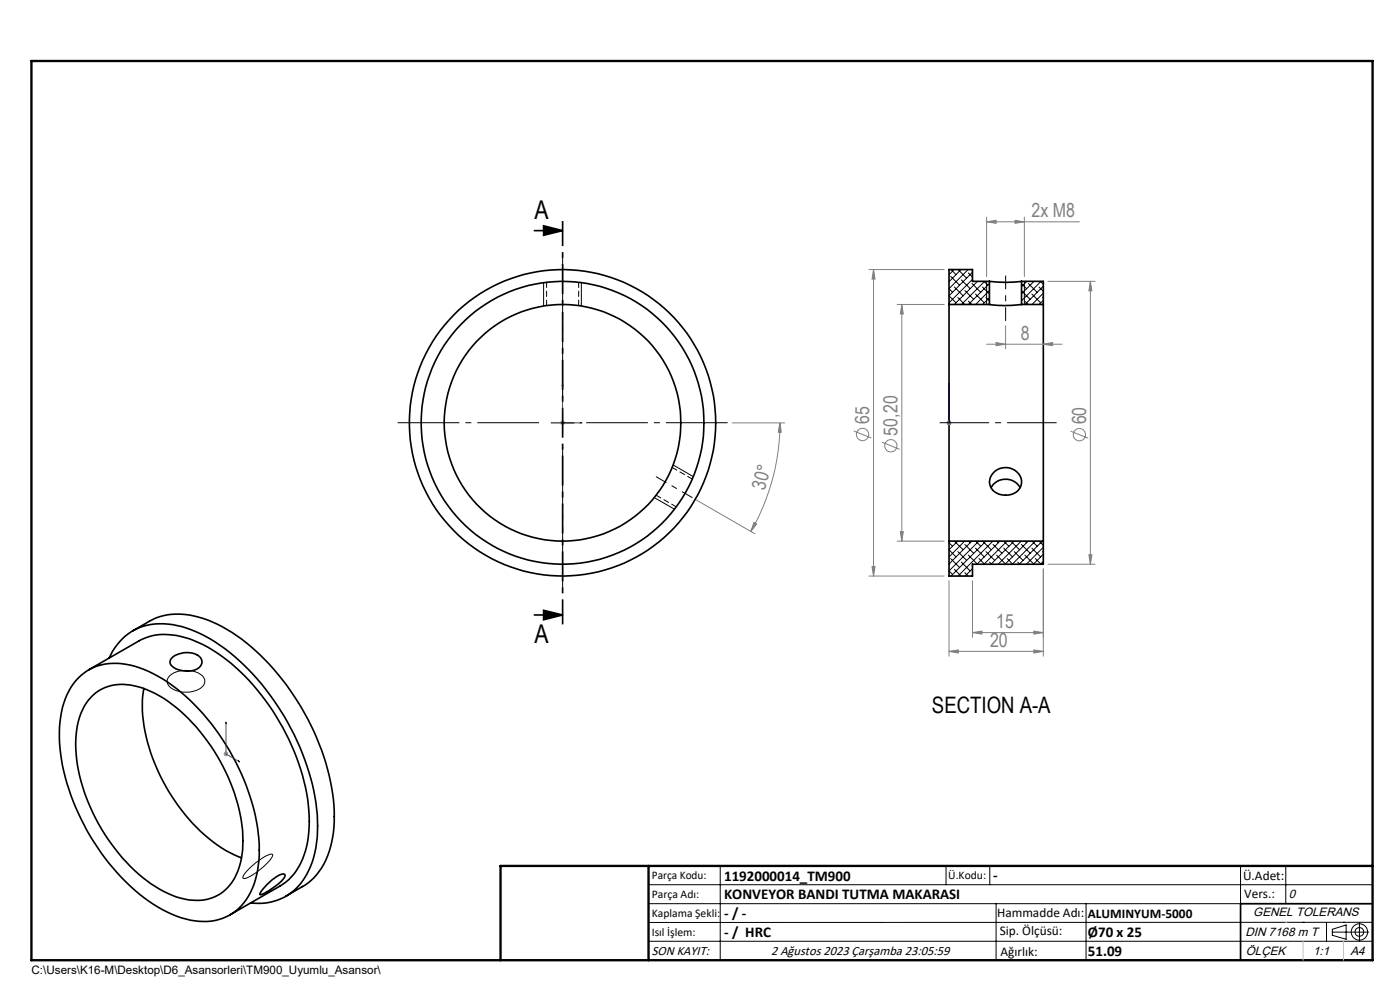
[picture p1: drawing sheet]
<svg xmlns="http://www.w3.org/2000/svg" width="297mm" height="210mm" viewBox="0 0 297 210" stroke-linecap="round" stroke-linejoin="round" font-family="sans-serif">
<path d="M116 59.9v4.9M122.8 64.8v-4.9M139.2 105l4.3 2.5M146.9 101.6l-4.3-2.4" fill="none" stroke="#000" stroke-width=".21" stroke-dasharray="1.3 .6" stroke-dashoffset=".1" stroke-linecap="butt"/>
<g fill="none" stroke="#000" stroke-width=".35">
<path d="M113.3 48.9h6M115.3 47.9l4 1-4 1zM209.9 59.7a27.4 27.4 0 0 0 6.8 0M209.9 59.7v4.9M209.9 59.7h-3.6v-2.5h-5v7.4M216.7 59.7v4.9M216.7 59.7h4.6v4.9M201.3 64.6v50.2M201.3 64.6h8.6M209.9 64.6a23.5 23.5 0 0 0 6.8 0M216.7 64.6h4.6M221.3 64.6v50.2"/>
<path d="M201.3 114.8h20M201.3 114.8v7.4h5v-2.5h15v-4.9M210.3 103.4a3.5 3.5 0 0 1 6.1 0M210.7 100.4a3.4 3.4 0 0 1 3.7-1.1 3.4 3.4 0 0 1 2.3 3.1 3.5 3.5 0 0 1-5.7 1.9 2.62 2.62 0 0 1-.3-3.9zM23.1 139.6a11.8 11.8 0 0 1 13.5-7.1 30.4 30.4 0 0 1 16.1 9.5 52.5 52.5 0 0 1 14.6 30.8 22.1 22.1 0 0 1-2.6 13.4 11.5 11.5 0 0 1-11.5 5.3M28.2 133.8l3.5-2a14.4 14.4 0 0 1 12.4-.3 40.6 40.6 0 0 1 17.5 14.9 49.6 49.6 0 0 1 9.3 25.6 19.9 19.9 0 0 1-3.7 13.6l-1.2 1.2-1.4 1-4 2.3M36.4 139.6a4.7 4.7 0 0 1 6.1-.1 1.62 1.62 0 0 1-.9 2.5 5.2 5.2 0 0 1-5.3-.9 1.07 1.07 0 0 1 .1-1.5zM113.3 130.4h6M115.3 129.5l4 .9-4 1.1zM16.7 143.8a11.4 11.4 0 0 1 11-2.7 31.3 31.3 0 0 1 15.4 10.3 47.8 47.8 0 0 1 11.9 27.8 18.9 18.9 0 0 1-3.2 12.2 11.2 11.2 0 0 1-12.4 3.5 32 32 0 0 1-15.3-10.7 47.8 47.8 0 0 1-11.5-26.6 19.7 19.7 0 0 1 3-12.5zM18.8 142.1l10.6-6.1a12.1 12.1 0 0 1 9.9-.8 33.6 33.6 0 0 1 16.1 12.2 46.6 46.6 0 0 1 10.2 25.7 18.8 18.8 0 0 1-3.2 12.2l-1.1 1.3-1.9 1.4-10.6 6.1M19.2 148a9.5 9.5 0 0 1 10.2-2.3 26.9 26.9 0 0 1 13 9.4 38.9 38.9 0 0 1 9.1 23.2 13.9 13.9 0 0 1-3.7 10.4 9.6 9.6 0 0 1-9.6 1.8 28.5 28.5 0 0 1-13.8-10.5 38.3 38.3 0 0 1-8.3-22.1 14.3 14.3 0 0 1 3.1-9.9z"/>
<path d="M30.5 146a30.2 30.2 0 0 0 2.9 17.2 37.2 37.2 0 0 0 15.4 17.7l2.4 1.1M56.9 187.4a5.7 5.7 0 0 1 3.4-2l.2 .2a3.9 3.9 0 0 1-2 2.4 8.8 8.8 0 0 1-3.3 1.8l-.1-.1a6.2 6.2 0 0 1 1.8-2.3zM291.2 191.7h-28v12"/>
<circle cx="119.3" cy="89.7" r="25.1"/>
<circle cx="119.3" cy="89.7" r="30"/>
<circle cx="119.3" cy="89.7" r="32.5"/>
</g>
<g fill="none" stroke="#000" stroke-width=".21">
<path d="M115.3 60v4.9M123.3 60v4.9M201.7 58.6l1.9 1.9M201.8 57.2l1 1.1M202.4 57.2l-1.1 1.1M203.2 57.2l1.9 1.8M203.9 57.2l-2.6 2.6M203.9 59.4l1.9 1.8M205.4 57.2l-4.1 4 .8 .8M205.4 57.9l.9 .9M206.2 57.2l.1 .1M206.3 57.7l-5 5.1 1.5 1.4"/>
<path d="M206.3 59.3l-5 4.9M207.3 59.7v.1M207.4 59.7l-4.9 4.9M208.7 59.7l.9 .8M208.9 59.7l-4.9 4.9M209.3 59.7v4.9M217.3 59.7v4.9M217.8 59.7l-1.1 1.1M219.2 59.7l.1 .1M219.4 59.7l-2.7 2.6M220.7 59.7l.6 .6M220.8 59.7l-4.1 4.1"/>
<path d="M202.5 60.9l1.8 1.9M203.2 63.1l1.4 1.5M204.7 61.6l1.9 1.9M205.4 63.9l.8 .7M206.2 60.1l1.9 1.9M206.9 62.4l1.9 1.8M208.4 60.9l1.5 1.5M209.2 63.1l.7 .7M209.9 60.1l-4.4 4.5M209.9 61.6l-2.9 3M209.9 63.1l-1.4 1.5M216.7 61.7l1.8 1.8"/>
<path d="M216.7 60.2l1.1 1M217.4 63.9l.7 .7M218.2 60.1l1.8 1.9M218.9 62.4l1.9 1.8M220.4 60.9l.9 .9M221.2 63.1l.1 .2M221.3 60.7l-3.8 3.9M221.3 62.2l-2.4 2.4M221.3 63.7l-.9 .9M116.8 89.7h5M119.3 87.2v5M142.8 98.6l4.3 2.5"/>
<path d="M138.8 105.5l4.3 2.5M201.3 119.6h.1M201.6 114.8l-.3 .3 .8 .8M201.7 118.5l1.9 1.9M202.5 114.8l1.8 1.8M203.2 114.8l-1.9 1.8 1.5 1.5M203.2 117l1.9 1.9M203.9 119.2l1.9 1.9M204.6 114.8l-3.3 3.3M204.7 115.5l1.9 1.9M205.4 117.7l1.9 1.9M205.5 114.8l.3 .3"/>
<path d="M206.2 114.8l-4.9 4.8M206.9 116.3l1.9 1.8M207 114.8l1.1 1.1M207.6 114.8l-6.3 6.3 .8 .8M207.7 118.5l1.2 1.2M208.5 114.8l1.8 1.8M209.2 114.8l-7.4 7.4M209.2 117l1.8 1.9M209.9 119.2l.5 .5M210.6 114.8l-7.4 7.4M210.7 115.5l1.8 1.9M211.4 117.7l1.9 1.9"/>
<path d="M211.5 114.8l.3 .3M212.1 114.8l-4.8 4.9M212.9 116.3l1.9 1.8M212.9 114.8l1.1 1.1M213.6 114.8l-4.9 4.9M213.7 118.5l1.1 1.2M214.5 114.8l1.8 1.8M215.1 114.8l-4.9 4.9M215.2 117l1.8 1.9M215.9 119.2l.5 .5M216.6 114.8l-4.9 4.9M216.7 115.5l1.8 1.9"/>
<path d="M217.4 117.7l1.9 1.9M217.5 114.8l.3 .3M218.1 114.8l-4.9 4.9M218.9 116.3l1.9 1.8M218.9 114.8l1.1 1.1M219.6 114.8l-4.9 4.9M219.6 118.5l1.2 1.2M220.4 114.8l.9 .9M221.1 114.8l-4.9 4.9M221.2 117l.1 .2M221.3 116.1l-3.6 3.6M221.3 117.6l-2.1 2.1"/>
<path d="M221.3 119.1l-.6 .6M202.5 120.7l1.4 1.5M204.7 121.5l.7 .7M206.2 120l.1 .1M206.3 120.6l-1.5 1.6M206.3 122.1l-.1 .1M36.1 143.3a5.8 5.8 0 0 1 6.9 .1 1.71 1.71 0 0 1-.9 2.9 5.6 5.6 0 0 1-6.4-1 1.52 1.52 0 0 1 .4-2zM52.7 184.4l1.6-1.5a7.3 7.3 0 0 1 3.4-1.7 .72 .72 0 0 1-.3 1.1l-2.2 2.1a6.5 6.5 0 0 1-3.6 1.9l-.1-.2 .2-.4zM137.6 187.7h153.6M137.6 191.7h153.6M137.6 199.7h153.6M152.8 183.7v20"/>
<path d="M200.7 183.7v4M210 183.7v4M211.3 191.7v12M230.4 191.7v12M263.2 183.7v20M272.8 183.7v8M276.4 195.6h.1M281.4 195.6v4.1M282.6 197.7h7.8M282.6 197.1l3-.9v3l-3-.8zM285 195.6h.1M288.4 195.8v3.8"/>
<path d="M291.2 195.6l-153.6 .1"/>
<circle cx="288.4" cy="197.7" r="1.74"/>
<circle cx="288.4" cy="197.7" r=".93"/>
</g>
<g fill="none" stroke="#808080" stroke-width=".21">
<path d="M184.3 57.2h16M185.3 57.2l.3 2h-.6zM185.3 57.2v65M209.3 47.1l2-.4v.7zM209.3 46.1v12.6M209.3 47.1h19.7M215.3 46.7l2 .4-2 .3zM217.3 46.1v12.6M222.3 59.7h10M231.3 59.7l.3 2h-.6zM231.3 59.7v60M190.3 64.6h10"/>
<path d="M191.3 64.6l.3 2h-.6zM191.3 64.6v50.2M209.3 73h16M211.3 72.7l2 .3-2 .3zM213.3 69.1v4.9M221.3 73l2-.3v.6zM118.9 89.7h.9M119 89.3l.7 .8M119.3 89.2v1M119.7 89.3l-.7 .8M155.3 89.7h11.2M165.5 89.7l.2 2h-.6z"/>
<path d="M165.5 89.7a46 46 0 0 1-6.2 23M181.1 91.4l3.8 1.5M187.1 93.8l3.8 1.5M200.8 89.7h1M201 89.3l.7 .8M201.3 89.2v1M201.7 89.3l-.7 .8M227.1 91.5l3.8 1.4M147.7 106.1l12.5 7.1M159.9 110.8l.6 .4-1.2 1.5zM190.3 114.8h10M191 112.8h.6l-.3 2z"/>
<path d="M222.3 119.7h10M231 117.7h.6l-.3 2zM184.3 122.2h16M185 120.2h.6l-.3 2zM201.3 138.2l2-.3v.6zM201.3 123.2v16M201.3 138.2h20M206.3 134.2l2-.3v.6zM206.3 123.2v12M206.3 134.2h15M219.3 137.9l2 .3-2 .3zM219.3 133.9l2 .3-2 .3z"/>
<path d="M221.3 120.7v18.5M47.4 159.9h1M47.6 159.6l.7 .7M47.9 159.4v1M48.3 159.6l-.7 .7"/>
<circle cx="183" cy="92.2" r="1.3"/>
<circle cx="189" cy="94.5" r="1.3"/>
<circle cx="229" cy="92.2" r="1.31"/>
</g>
<path d="M119.3 81.4v8.3h4.2M119.3 81.4l.2 .4h-.3zM123.1 89.6l.4 .1-.4 .1zM201.3 89.6v.2zM201.3 81.4v.4v-.4M201.3 89.7h.1M201.3 81.4v8.3M47.9 153.1v6.8l3 1.7M47.9 153.1l.1 .4-.1-.1zM50.6 161.4l.3 .2-.3-.1z" fill="none" stroke="#00f" stroke-width=".21"/>
<path d="M224.2 89.7h-24.9" fill="none" stroke="#000" stroke-width=".21" stroke-dasharray="15.2 1.3 1.3 1.3" stroke-dashoffset="4.7" stroke-linecap="butt"/>
<path d="M213.3 58.5v9.6" fill="none" stroke="#000" stroke-width=".21" stroke-dasharray="15.2 1.3 1.3 1.3" stroke-dashoffset="12.3" stroke-linecap="butt"/>
<path d="M139.2 101.1l7.7 4.5" fill="none" stroke="#000" stroke-width=".21" stroke-dasharray="15.2 1.3 1.3 1.3" stroke-dashoffset="12.7" stroke-linecap="butt"/>
<path d="M119.4 46.9v85.5" fill="none" stroke="#000" stroke-width=".35" stroke-dasharray="6.3 1.3 1.3 1.3" stroke-dashoffset="1" stroke-linecap="butt"/>
<path d="M114.4 89.7h-30M119.4 84.7v-30M119.4 94.7v30M124.4 89.7h30" fill="none" stroke="#000" stroke-width=".21" stroke-dasharray="15.2 1.3 1.3 1.3" stroke-dashoffset="2.1" stroke-linecap="butt"/>
<path d="M106.2 203.7h185" fill="none" stroke="#000" stroke-width=".25"/>
<path d="M6.7 12.9h284.5v190.8h-284.5zM137.6 183.7v20M291.2 183.7h-185v20" fill="none" stroke="#000" stroke-width=".5"/>
<path d="M272.8 195.6h.1M276.4 199.7v4M285 199.7v4" fill="none" stroke="#c0c0c0" stroke-width=".21"/>
<path d="M115.3 47.9l4 1-4 1zM115.3 129.5l4 .9-4 1.1z" fill="#000"/>
<g fill="#00f">
<path d="M123.1 89.6l.4 .1-.4 .1zM119.3 81.4l.2 .4h-.3z"/>
<path d="M50.6 161.4l.3 .2-.3-.1zM47.9 153.1l.1 .4-.1-.1z"/>
<path d="M201.3 89.6v.2zM201.3 81.4v.4zM201.3 89.6v.2zM201.3 81.4v.4z"/>
</g>
<g fill="#808080">
<path d="M215.3 46.7l2 .4-2 .3zM209.3 47.1l2-.4v.7z"/>
<path d="M211.3 72.7l2 .3-2 .3zM221.3 73l2-.3v.6z"/>
<path d="M201.3 138.2l2-.3v.6zM219.3 137.9l2 .3-2 .3z"/>
<path d="M219.3 133.9l2 .3-2 .3zM206.3 134.2l2-.3v.6z"/>
<path d="M159.9 110.8l.6 .4-1.2 1.5zM165.5 89.7l.2 2h-.6z"/>
<path d="M185 120.2h.6l-.3 2zM185.3 57.2l.3 2h-.6z"/>
<path d="M191.3 64.6l.3 2h-.6zM191 112.8h.6l-.3 2z"/>
<path d="M231.3 59.7l.3 2h-.6zM231 117.7h.6l-.3 2z"/>
</g>
<g font-size="5.5">
<text x="113.4" y="46.5">A</text>
<text x="113.4" y="136.5">A</text>
</g>
<text font-size="4.8" x="197.7" y="151.3">SECTION A-A</text>
<g font-size="4.1" fill="#808080">
<text x="218.8" y="46.1">2x M8</text>
<text x="216.6" y="72.1">8</text>
<text x="184.4" y="90" transform="rotate(-90 184.4 90)">65</text>
<text x="190.4" y="92.4" transform="rotate(-90 190.4 92.4)">50,20</text>
<text x="230.4" y="90" transform="rotate(-90 230.4 90)">60</text>
<text x="162.3" y="104.2" transform="rotate(-75 162.3 104.2)">30°</text>
<text x="210" y="137.2">20</text>
<text x="211.3" y="133.2">15</text>
</g>
<g font-size="3.2">
<text x="153.6" y="186.8">1192000014_TM900</text>
<text x="153.6" y="190.8">KONVEYOR BANDI TUTMA MAKARASI</text>
<text x="210.7" y="186.6">-</text>
<text x="153.6" y="194.8">- / -</text>
<text x="153.6" y="198.8">- / HRC</text>
<text x="230.8" y="198.7">Ø70 x 25</text>
<text x="230.8" y="202.8">51.09</text>
</g>
<g font-size="2.8">
<text x="263.7" y="186.7">Ü.Adet:</text>
<text x="263.9" y="190.5">Vers.:</text>
<text x="211.5" y="194.5">Hammadde Adı:</text>
<text x="230.8" y="194.7">ALUMINYUM-5000</text>
<text x="138.3" y="202.6">SON KAYIT:</text>
<text x="163.6" y="202.6">2 Ağustos 2023 Çarşamba 23:05:59</text>
<text x="212.1" y="198.4">Sip. Ölçüsü:</text>
<text x="212.2" y="202.7">Ağırlık:</text>
</g>
<g font-size="2.6">
<text x="273.4" y="190.4">0</text>
<text x="265.9" y="194.4">GENEL TOLERANS</text>
<text x="264.2" y="198.5">DIN 7168 m T</text>
<text x="264.3" y="202.6">ÖLÇEK</text>
<text x="278.5" y="202.6">1:1</text>
<text x="286.5" y="202.6">A4</text>
</g>
<g font-size="2.5">
<text x="138.3" y="186.4">Parça Kodu:</text>
<text x="138.3" y="190.5">Parça Adı:</text>
<text x="201.2" y="186.5">Ü.Kodu:</text>
<text x="138.3" y="194.5">Kaplama Şekli:</text>
<text x="138.3" y="198.6">Isıl İşlem:</text>
<text x="6.7" y="206.7">C:\Users\K16-M\Desktop\D6_Asansorleri\TM900_Uyumlu_Asansor\</text>
</g>
</svg>
